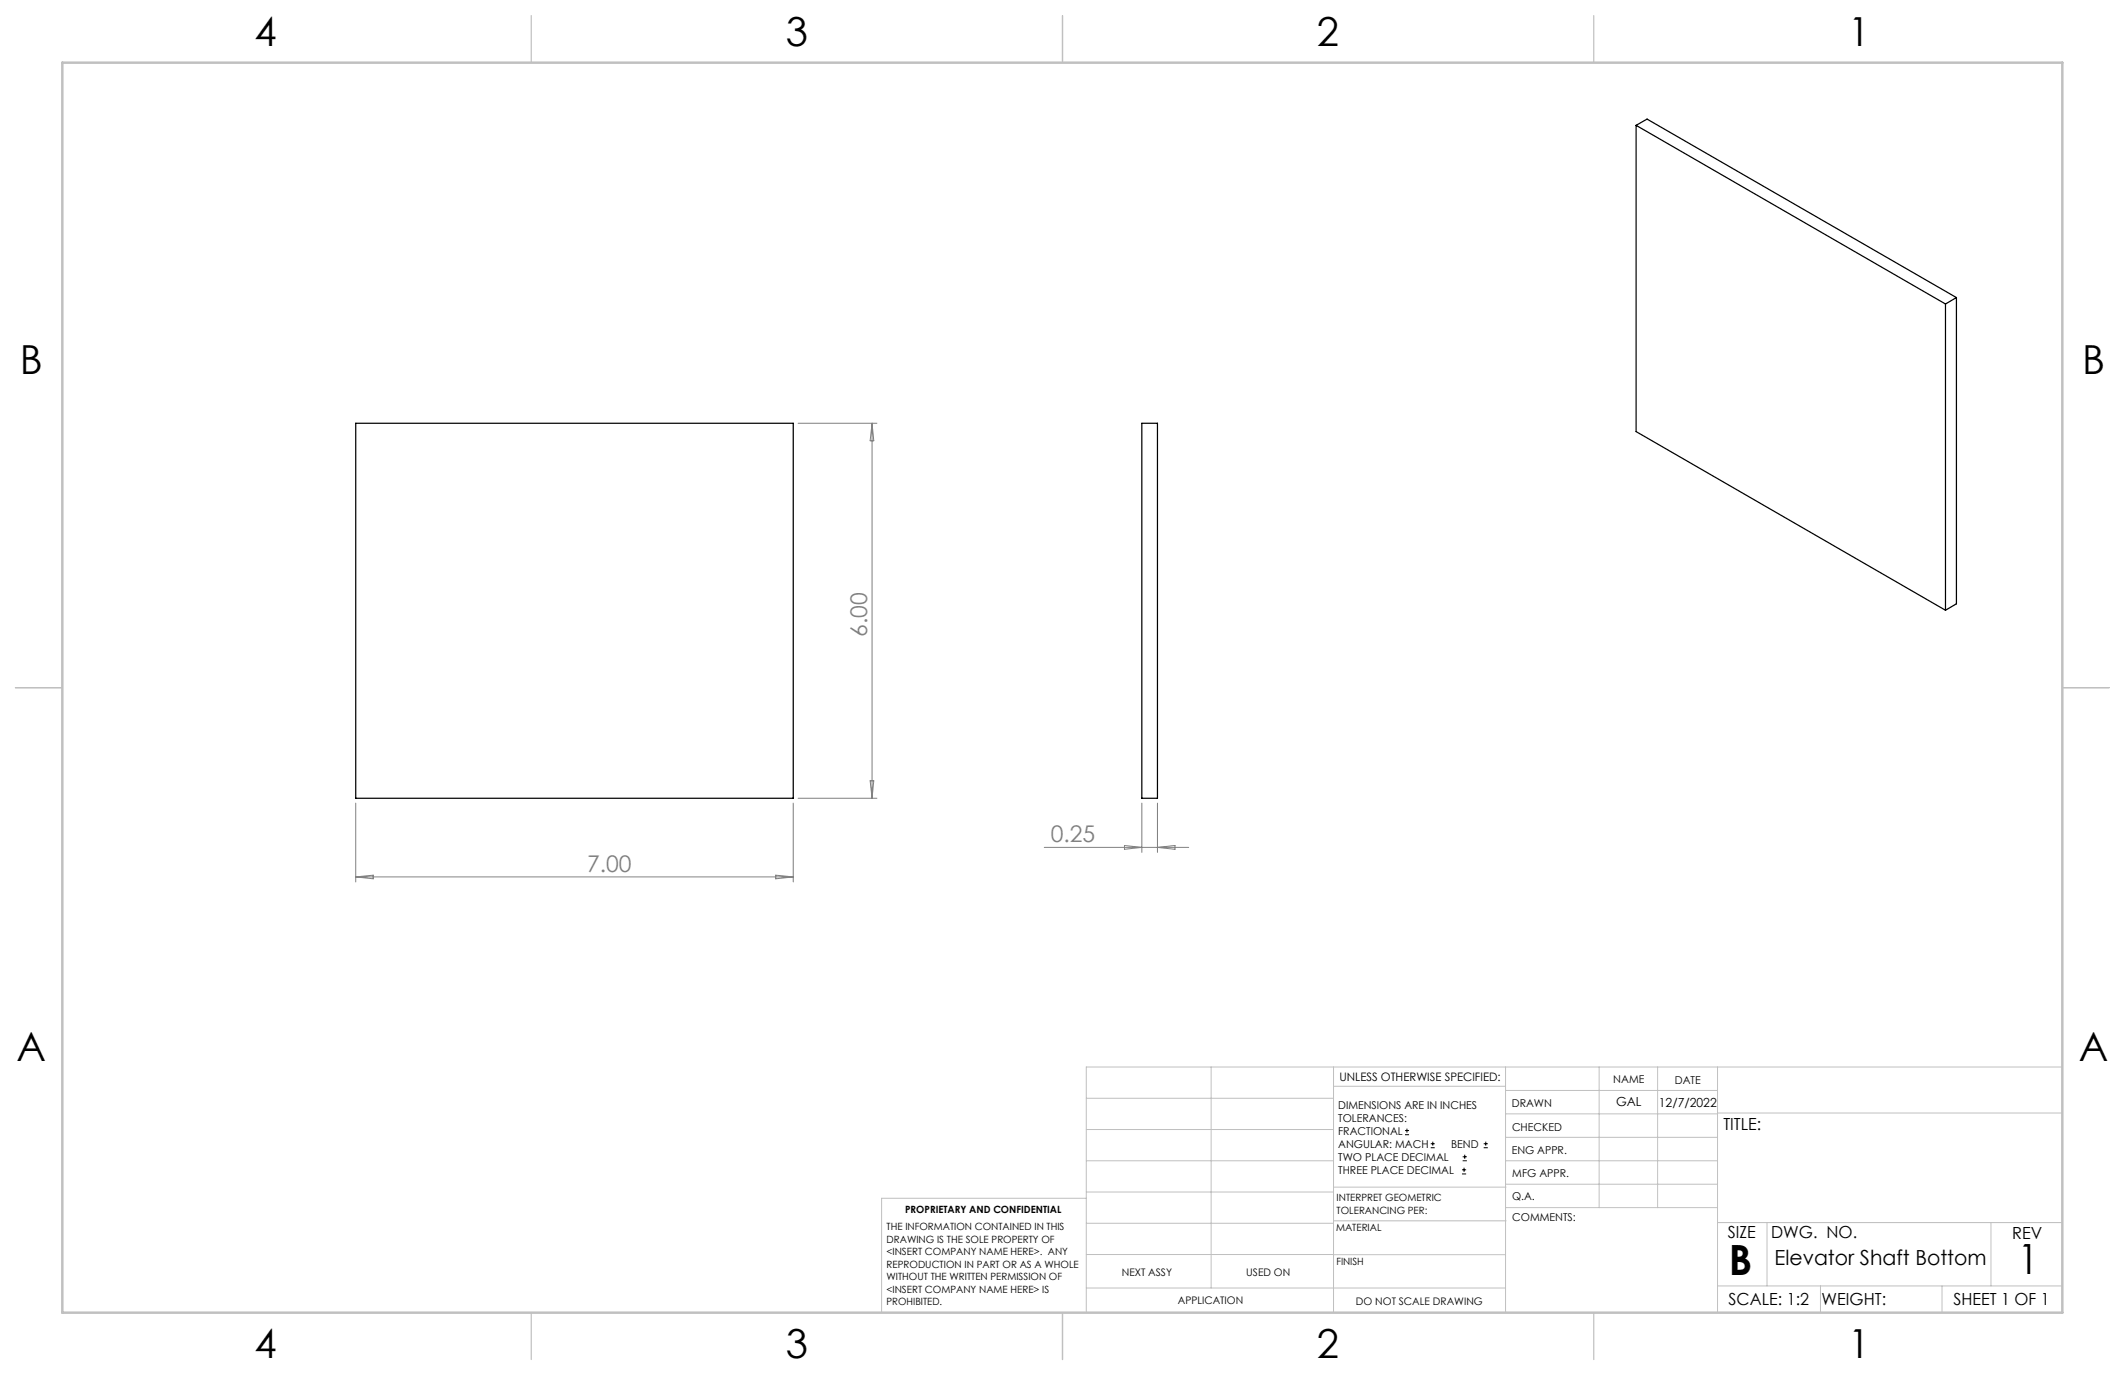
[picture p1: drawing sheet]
<svg xmlns="http://www.w3.org/2000/svg" width="432mm" height="279mm" viewBox="0 0 432 279" stroke-linecap="round" stroke-linejoin="round" font-family="sans-serif">
<path d="M332.5 25.5l62.8 36.3M332.5 25.5l2.2-1.3 62.8 36.3M332.5 25.5v62.2l62.8 36.3M395.3 61.8v62.2M397.5 60.5v62.2l-2.2 1.3M397.5 60.5l-2.2 1.3M72.3 86h88.9v76.2h-88.9zM232 86h3.2v76.2h-3.2z" fill="none" stroke="#000" stroke-width=".25"/>
<g fill="none" stroke="#000" stroke-width=".2">
<path d="M285.5 230.6h.8M285.5 229.7h.8M285.9 229.3v.9M290.7 233.2h.8M290.7 232.4h.8M291.1 232v.8M297.1 238.5h.8M297.1 237.7h.8M297.2 235.9h.9M297.2 235.1h.9M297.5 237.3v.8M297.6 234.6v.9"/>
<path d="M301.5 233.2h.8M301.5 232.4h.8M301.9 232v.8"/>
</g>
<g fill="none" stroke="#c0c0c0" stroke-width=".2">
<path d="M246.1 216.8v44.9M271 216.8v49.9M305.9 216.8v49.9M324.9 216.8v28.6M336.8 216.8v28.6M349 216.8v49.9M419.1 216.8h-198.4v49.9M220.7 235.9h50.3M220.7 229.5h50.3M220.7 223.2h50.3M271 220.7h34.9M305.9 231.1h43.1"/>
<path d="M305.9 226.3h43.1M305.9 221.6h43.1M305.9 235.9h43.1M349 226.2h70.1M220.7 248.6h50.3M220.7 242.2h50.3M220.7 254.9h50.3M220.7 243.5h-41.6v23.2M271 255h34.9M271 248.1h35M271 241.2h35M305.9 240.6h43.1"/>
<path d="M306 245.4h43M349 248.4h70.1M359.1 248.4v12.9M404.6 248.4v12.9M220.7 261.7h85.2M349 261.3h70.1M369.9 261.3v5.4M394.6 261.3v5.4"/>
</g>
<path d="M108 3.2v9.5M215.9 3.2v9.5M323.8 3.2v9.5M3.1 139.7h9.6M419.1 139.7h9.5M108 266.7v9.6M215.9 266.7v9.6M323.8 266.7v9.6" fill="none" stroke="#c0c0c0" stroke-width=".25"/>
<path d="M12.7 12.7h406.4v254h-406.4z" fill="none" stroke="#c0c0c0" stroke-width=".5"/>
<g fill="none" stroke="#808080" stroke-width=".2">
<path d="M162.2 86h16M177.2 86v76.2M177.2 86l.4 3.6h-.8zM176.8 158.6h.8l-.4 3.6zM72.3 163.2v16M72.3 178.2h88.9M72.3 178.2l3.5-.4v.8zM157.6 177.8l3.6 .4-3.6 .4zM161.2 163.2v16M162.2 162.2h16M212.2 172.2h29.3M228.5 171.8l3.5 .4-3.5 .4z"/>
<path d="M232 163.2v10M235.2 163.2v10M235.2 172.2l3.6-.4v.8z"/>
</g>
<g font-size="8.5">
<text x="351.3" y="259">B</text>
<text x="410" y="258.9">1</text>
</g>
<g font-size="8.1">
<text x="51.7" y="9.3">4</text>
<text x="159.7" y="9.3">3</text>
<text x="267.6" y="9.3">2</text>
<text x="375.6" y="9.3">1</text>
<text x="4" y="76">B</text>
<text x="423.1" y="76">B</text>
<text x="3.3" y="215.7">A</text>
<text x="422.4" y="215.7">A</text>
<text x="51.7" y="276">4</text>
<text x="159.7" y="276">3</text>
<text x="267.6" y="276">2</text>
<text x="375.6" y="276">1</text>
</g>
<g font-size="4.7" fill="#808080">
<text x="176.2" y="129.4" transform="rotate(-90 176.2 129.4)">6.00</text>
<text x="213.5" y="171.2">0.25</text>
<text x="119.3" y="177.2">7.00</text>
</g>
<text font-size="4.2" x="360.6" y="257">Elevator Shaft Bottom</text>
<g font-size="3.4">
<text x="350.2" y="229.5">TITLE:</text>
<text x="351.1" y="251.6">SIZE</text>
<text x="359.9" y="251.6">DWG. NO.</text>
<text x="408.9" y="251.7">REV</text>
<text x="351.2" y="265.2">SCALE: 1:2</text>
<text x="370.1" y="265.3">WEIGHT:</text>
<text x="396.9" y="265.2">SHEET 1 OF 1</text>
</g>
<g font-size="2.5">
<text x="328.4" y="224.8">GAL</text>
<text x="337.1" y="224.9">12/7/2022</text>
</g>
<text font-size="2.4" x="272.2" y="219.7">UNLESS OTHERWISE SPECIFIED:</text>
<g font-size="2.2">
<text x="327.8" y="220.1">NAME</text>
<text x="340.3" y="220.2">DATE</text>
<text x="271.9" y="225.3">DIMENSIONS ARE IN INCHES</text>
<text x="271.9" y="227.9">TOLERANCES:</text>
<text x="307.2" y="224.9">DRAWN</text>
<text x="271.9" y="230.6">FRACTIONAL</text>
<text x="271.9" y="233.2">ANGULAR: MACH</text>
<text x="294.9" y="233.2">BEND</text>
<text x="307.3" y="229.8">CHECKED</text>
<text x="271.9" y="235.9">TWO PLACE DECIMAL</text>
<text x="271.9" y="238.5">THREE PLACE DECIMAL</text>
<text x="307.2" y="234.5">ENG APPR.</text>
<text x="307.3" y="239.2">MFG APPR.</text>
<text x="307.3" y="243.9">Q.A.</text>
<text x="307.3" y="248.1">COMMENTS:</text>
</g>
<g font-size="2.1">
<text x="227.9" y="259.2">NEXT ASSY</text>
<text x="253.3" y="259.2">USED ON</text>
<text x="239.3" y="265">APPLICATION</text>
<text x="275.5" y="265.1">DO NOT SCALE DRAWING</text>
</g>
<g font-size="2">
<text x="271.6" y="244.1">INTERPRET GEOMETRIC</text>
<text x="180.2" y="250">THE INFORMATION CONTAINED IN THIS</text>
<text x="183.9" y="246.4">PROPRIETARY AND CONFIDENTIAL</text>
<text x="271.5" y="250.2">MATERIAL</text>
<text x="271.6" y="246.6">TOLERANCING PER:</text>
<text x="180.2" y="252.5">DRAWING IS THE SOLE PROPERTY OF</text>
<text x="180.2" y="255.1">&lt;INSERT COMPANY NAME HERE&gt;. ANY</text>
<text x="180.2" y="257.6">REPRODUCTION IN PART OR AS A WHOLE</text>
<text x="271.5" y="257">FINISH</text>
<text x="180.2" y="260.1">WITHOUT THE WRITTEN PERMISSION OF</text>
<text x="180.2" y="262.6">&lt;INSERT COMPANY NAME HERE&gt; IS</text>
<text x="180.2" y="265.2">PROHIBITED.</text>
</g>
</svg>
